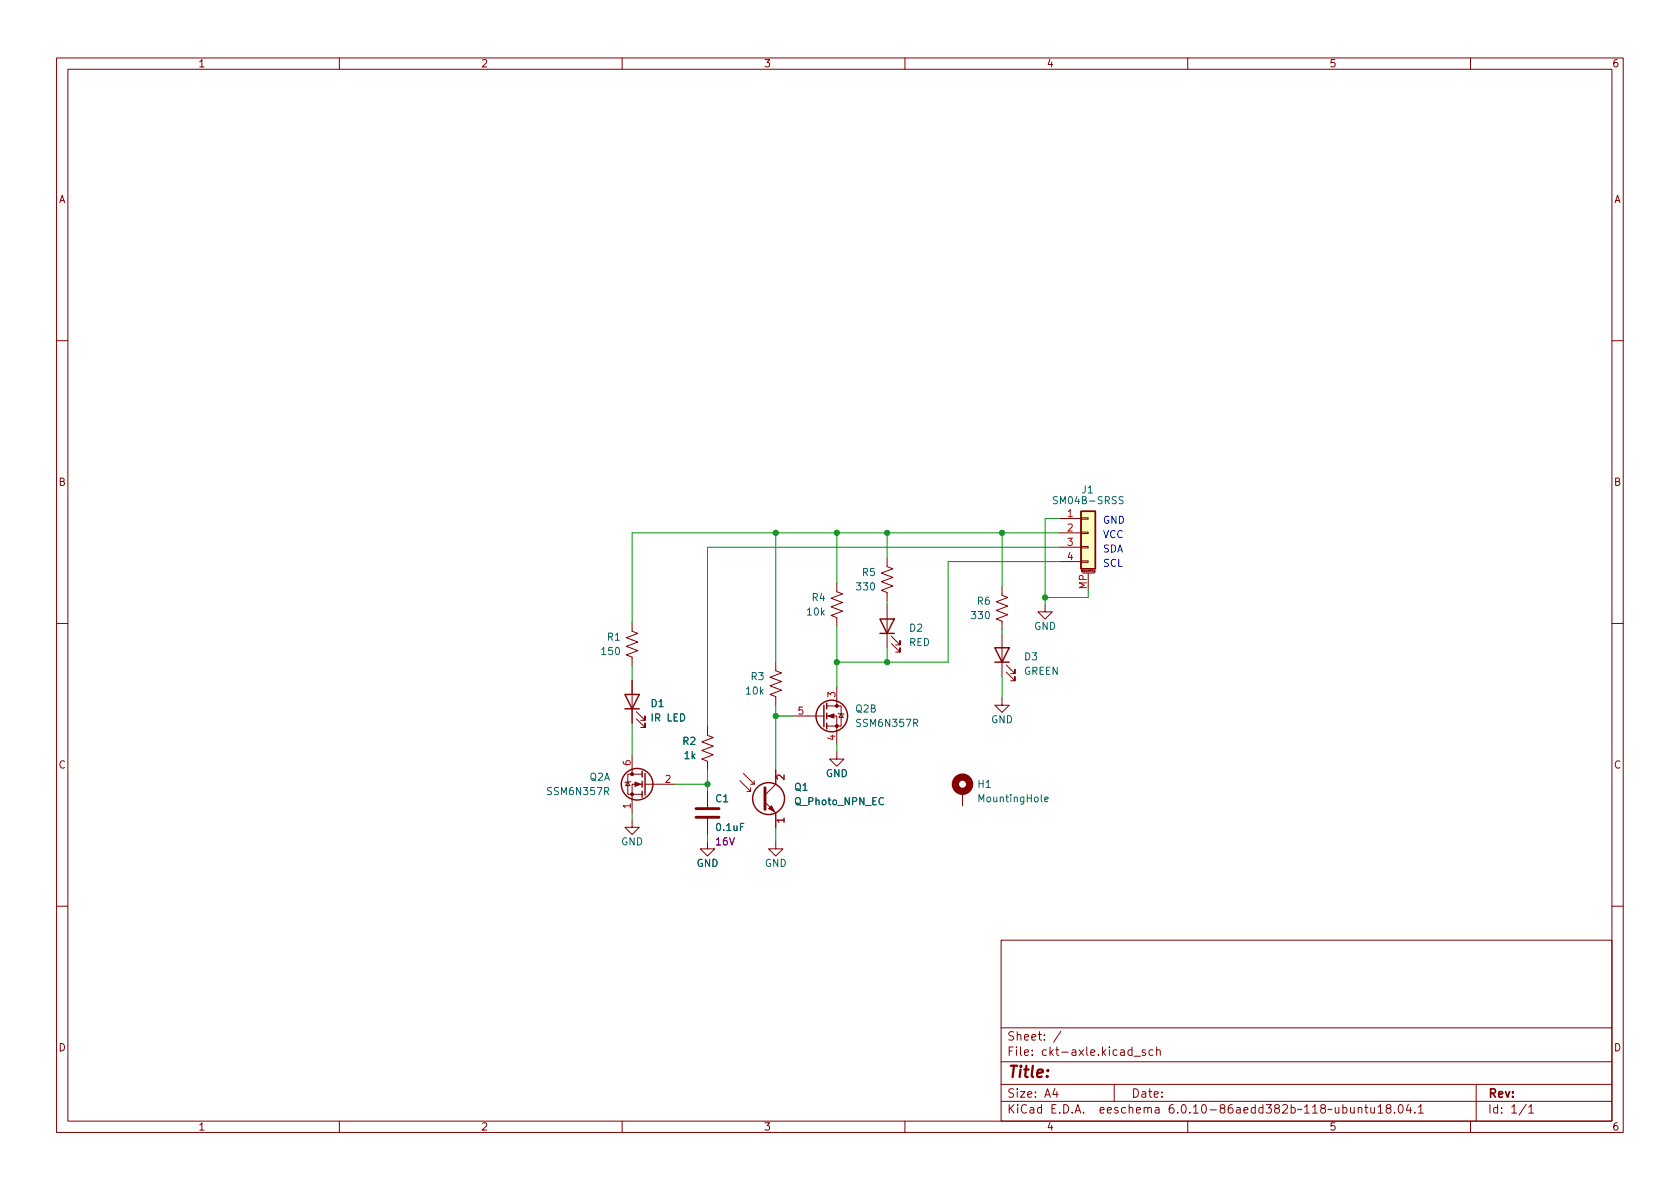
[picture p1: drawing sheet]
<svg xmlns="http://www.w3.org/2000/svg" width="297mm" height="210mm" viewBox="0 0 297 210" stroke-linecap="round" stroke-linejoin="round" font-family="sans-serif">
<g fill="none" stroke="#840000" stroke-width=".18">
<path d="M10 10.2h277v190.1h-277zM12 12.2h273v186.1h-273zM60 10.2v2M110 10.2v2M160 10.2v2M210 10.2v2M260 10.2v2M10 60.2h2M285 60.2h2M156.8 98.7v1.5l1.1 .4-2.1 .7 2.1 .8-2.1 .8 2.1 .7-2.1 .8 1 .4v1.5M187.3 91.7h3.8M187.3 94.2h3.8"/>
<path d="M187.3 96.8h3.8M187.3 99.3h3.8M191.1 99.2h1.3v.2h-1.3zM191.1 96.6h1.3v.3h-1.3zM191.1 94.1h1.3v.3h-1.3zM191.1 91.6h1.3v.2h-1.3zM10 110.2h2M111.8 110.1v1.5l1 .4-2.1 .8 2.1 .7-2.1 .8 2.1 .8-2.1 .7 1.1 .4v1.5M137.2 117.1v1.5l1 .4-2.1 .8 2.1 .7-2.1 .8 2.1 .7-2.1 .8 1.1 .4v1.5M148 103.1v1.5l1 .4-2.1 .8 2.1 .7-2.1 .8 2.1 .8-2.1 .7 1.1 .4v1.5M156.8 106.9v7.6M157.6 113.8l1.5 1.5v-.8v.8h-.7"/>
<path d="M157.6 112.5l1.5 1.5v-.7v.7h-.7M177.2 103.8v1.5l1 .4-2.1 .7 2.1 .8-2.1 .7 2.1 .8-2.1 .8 1.1 .3v1.6M177.2 112v7.6M177.9 118.9l1.6 1.5v-.8v.8h-.8M177.9 117.6l1.6 1.5v-.7v.7h-.8M184.8 106.9v1.3h-1.3l1.3 1.3 1.3-1.3h-1.3M191.4 101.3h2M192.4 101.3v3.1M193.6 100.9v.3h-.2M193.6 100.9l-.2 .1v.1h.2M285 110.2h2M111 138.3l.4 .6h-.8z"/>
<path d="M111.5 138.2l-.1 .1h-.8l-.1 .1M111.8 120.3v7.6M111.8 133.6v3.3M112.5 127.1l1.5 1.5v-.7v.7h-.7M112.5 125.9l1.5 1.5v-.8v.8h-.7M113.5 138.7h-1.7v5.1M113.5 136.9h-2.5v3.6h2.5M114 138.7h5.4M125.1 128.5v1.5l1 .4-2 .8 2 .7-2 .8 2 .8-2 .7 1 .4v1.5M125.1 139.9v2.8M130.8 138l1.9 1.9v-.6M131.4 136.8l1.9 1.9v-.7"/>
<path d="M132.1 139.9h.6M132.7 138.7h.6M137.2 136.1v2.6l-1.9 1.9M140.3 126.6h5.4M146.2 126.6h1.8v5.1M146.2 124.8h2.5v3.6h-2.5M148 133v1.2h-1.3l1.3 1.3 1.2-1.3h-1.2M148 121.5v3.3M148.2 126.1l.1 .1h.8l.1 .2M148.7 126.2l.4 .7h-.8zM170.2 139.9v2.6M177.2 123.4v1.3h-1.3l1.3 1.3 1.2-1.3h-1.2"/>
<path d="M111.8 145v1.3h-1.3l1.3 1.3 1.2-1.3h-1.2M125.1 148.8v1.3h-1.3l1.3 1.3 1.3-1.3h-1.3M125.1 144.8v2.8M135.3 141.9l1.9 1.9v2.5M137.2 148.8v1.3h-1.3l1.3 1.3 1.2-1.3h-1.2M10 160.2h2M177 166.3h108v32h-108zM285 160.2h2M60 198.3v2M110 198.3v2M160 198.3v2M177 194.8h108"/>
<path d="M177 191.8h108M177 187.8h108M177 181.8h108M186.5 192.5l-.4 1h1M186.9 193v1M187.6 182.4l-1.3 1.9M197 191.8v3M200.5 186.8h1.1M202.5 185.7l-.4-.1-.2 .2 .1 .3 .5 .1v.4h-.6M203.9 185.7l-.5-.1-.3 .3v.4l.2 .3h.6M204.5 185.8l.2-.2 .4 .1v.9M204.5 185.1v1.5"/>
<path d="M210 198.3v2M238.8 195.8l.1 1h.3l.2-.1M239.4 195.8v1M240.1 196l.3-.2 .3 .1 .1 .9M240.1 195.8v1M241.3 195.8h.6M241.5 195.3v1.3l.4 .2M242.4 195.8v1h.4l.2-.1M243 195.8v1M243.6 195.8l.5-.5v1.5M243.6 196.8h.9M245.4 196l-.3-.3v-.2l.3-.2 .4 .1 .1 .2v.2l-.7 .2-.1 .3v.2l.3 .3h.2l.3-.3v-.4l-.3-.1"/>
<path d="M246.6 196.7v.1M247.4 195.5l.2-.2a.81 .81 0 0 1 .6 .7 .81 .81 0 0 1-.3 .8h-.2a.81 .81 0 0 1-.3-1.3zM249 195.3l-.4 1h1M249.4 195.8v1M250.1 196.7v.1M250.8 195.8l.4-.5v1.5M250.8 196.8h.8M260 198.3v2M261 191.8v6.5M269.9 195.3l-1.3 1.9M270.3 195.8l.4-.5v1.5M270.3 196.8h.9"/>
</g>
<path d="M191.1 90.4h2.6v10.2h-2.6z" fill="#ffffc2" stroke="#ffffc2" stroke-width=".18"/>
<g fill="none" stroke="#840000" stroke-width=".25">
<path d="M191.1 90.4h2.6v10.2h-2.6zM155.6 109.5h2.5l-1.3 2.5zM155.6 112h2.5M175.9 114.5h2.5l-1.2 2.6zM175.9 117.1h2.5M110.5 122.8h2.5l-1.2 2.5zM110.5 125.3h2.5M113.5 136.4v1M113.5 138.2v1M113.5 139.9v1.1M114 136.8v3.8M145.7 124.7v3.8"/>
<path d="M146.2 124.3v1M146.2 126.1v1M146.2 127.9v1"/>
<circle cx="112.6" cy="138.7" r="2.79"/>
<circle cx="147.1" cy="126.6" r="2.79"/>
<circle cx="135.9" cy="141.2" r="2.82"/>
</g>
<path d="M198.6 87.9l-.5-.1-.3 .3 .2 .3 .5 .2v.4l-.2 .1-.5-.1M184.7 141.4l.6-.2v-.2l-.4-.1-.2 .2 .1 .6h.5" fill="none" stroke="#006464" stroke-width=".18"/>
<g fill="#840000" stroke="#840000" stroke-width=".18">
<path d="M112.3 138.3l1 .4-1 .4z"/>
<path d="M146.4 126.6l1-.4v.8z"/>
<path d="M135.9 143l.5-.5 .5 1z"/>
<circle cx="111.8" cy="140.5" r=".25"/>
<circle cx="111.8" cy="136.9" r=".25"/>
<circle cx="148" cy="128.4" r=".25"/>
<circle cx="148" cy="124.8" r=".25"/>
</g>
<path d="M135.3 139.3v3.8M123.1 144.5h4M123.1 143h4" fill="none" stroke="#840000" stroke-width=".51"/>
<circle cx="170.2" cy="138.7" r="1.27" fill="none" stroke="#840000" stroke-width="1.3"/>
<g fill="none" stroke="#009600" stroke-width=".18">
<path d="M137.2 94.2v22.9M148 94.2v8.9M156.8 94.2v4.5M177.2 94.2v9.6M187.3 94.2h-75.5v15.9M187.3 99.3h-19.7v17.8h-19.6M187.3 96.8h-62.2v31.7M187.3 91.7h-2.5v15.2M111.8 117.7v2.6M148 110.7v10.8M156.8 106.3v.6M156.8 114.5v2.6"/>
<path d="M177.2 111.4v.6M177.2 119.6v3.8M192.4 104.4v1.3h-7.6M111.8 127.9v5.7M119.4 138.7h5.7M125.1 136.1v3.8M137.2 124.7v11.4M137.2 126.6h3.1M148 131.7v1.3M111.8 143.8v1.2M125.1 147.6v1.2M137.2 146.3v2.5"/>
</g>
<g fill="#009600" stroke="#009600" stroke-width=".18">
<circle cx="148" cy="117.1" r=".46"/>
<circle cx="156.8" cy="117.1" r=".46"/>
<circle cx="184.8" cy="105.7" r=".46"/>
<circle cx="177.2" cy="94.2" r=".46"/>
<circle cx="156.8" cy="94.2" r=".46"/>
<circle cx="125.1" cy="138.7" r=".46"/>
<circle cx="148" cy="94.2" r=".46"/>
<circle cx="137.2" cy="94.2" r=".46"/>
<circle cx="137.2" cy="126.6" r=".46"/>
</g>
<text font-size="2.8" fill="#840000" x="178" y="190.6">Title:</text>
<g font-size="2.1" fill="#840000">
<text x="178" y="184">Sheet: /</text>
<text x="178" y="186.7">File: ckt-axle.kicad_sch</text>
<text x="178" y="196.9">KiCad E.D.A. eeschema 6.0.10-86aedd382b~118~ubuntu18.04.1</text>
<text x="178" y="194.1">Size: A4</text>
<text x="200" y="194.1">Date:</text>
<text x="263" y="194.1">Rev:</text>
<text x="263" y="196.9">Id: 1/1</text>
</g>
<g font-size="1.8" fill="#840000">
<text x="35" y="11.9">1</text>
<text x="85" y="11.9">2</text>
<text x="135" y="11.9">3</text>
<text x="185" y="11.9">4</text>
<text x="235" y="11.9">5</text>
<text x="285" y="11.9">6</text>
<text x="10.3" y="35.9">A</text>
<text x="285.3" y="35.9">A</text>
<text x="10.3" y="85.9">B</text>
<text x="285.3" y="85.9">B</text>
<text x="10.3" y="135.9">C</text>
<text x="285.3" y="135.9">C</text>
<text x="10.3" y="185.9">D</text>
<text x="285.3" y="185.9">D</text>
<text x="35" y="199.9">1</text>
<text x="85" y="199.9">2</text>
<text x="135" y="199.9">3</text>
<text x="185" y="199.9">4</text>
<text x="235" y="199.9">5</text>
<text x="285" y="199.9">6</text>
</g>
<g font-size="1.8" fill="#006464">
<text x="186.8" y="89.1">SM04B-SRSS</text>
<text x="191.3" y="87.2">J1</text>
<text x="152.5" y="101.8">R5</text>
<text x="143.6" y="106.3">R4</text>
<text x="151.6" y="104.4">330</text>
<text x="172.8" y="106.9">R6</text>
<text x="107.4" y="113.3">R1</text>
<text x="142.8" y="108.8">10k</text>
<text x="160.8" y="111.7">D2</text>
<text x="171.9" y="109.5">330</text>
<text x="182.8" y="111.4">GND</text>
<text x="106.5" y="115.8">150</text>
<text x="160.7" y="114.2">RED</text>
<text x="181" y="119.3">GREEN</text>
<text x="181.2" y="116.8">D3</text>
<text x="115.1" y="125">D1</text>
<text x="132" y="122.8">10k</text>
<text x="132.8" y="120.3">R3</text>
<text x="151.3" y="126">Q2B</text>
<text x="115.3" y="127.6">IR LED</text>
<text x="120.7" y="131.7">R2</text>
<text x="151.7" y="128.5">SSM6N357R</text>
<text x="175.2" y="127.9">GND</text>
<text x="121" y="134.2">1k</text>
<text x="146" y="137.4">GND</text>
<text x="97.1" y="140.6">SSM6N357R</text>
<text x="104.2" y="138">Q2A</text>
<text x="126.6" y="141.9">C1</text>
<text x="140.5" y="139.8">Q1</text>
<text x="140.7" y="142.4">Q_Photo_NPN_EC</text>
<text x="172.9" y="139.3">H1</text>
<text x="173.3" y="141.9">MountingHole</text>
<text x="109.8" y="149.5">GND</text>
<text x="126.8" y="146.9">0.1uF</text>
<text x="123.1" y="153.3">GND</text>
<text x="135.2" y="153.3">GND</text>
</g>
<g font-size="1.8" fill="#a90000">
<text x="188.7" y="91.4">1</text>
<text x="188.7" y="94">2</text>
<text x="188.7" y="96.5">3</text>
<text x="188.7" y="99.1">4</text>
<text x="192.2" y="104.2" transform="rotate(-90 192.2 104.2)">MP</text>
<text x="147.7" y="123.3" transform="rotate(-90 147.7 123.3)">3</text>
<text x="141.1" y="126.4">5</text>
<text x="147.7" y="130.9" transform="rotate(-90 147.7 130.9)">4</text>
<text x="111.5" y="135.4" transform="rotate(-90 111.5 135.4)">6</text>
<text x="138.7" y="137.9" transform="rotate(-90 138.7 137.9)">2</text>
<text x="111.5" y="143" transform="rotate(-90 111.5 143)">1</text>
<text x="117.6" y="138.4">2</text>
<text x="138.7" y="145.5" transform="rotate(-90 138.7 145.5)">1</text>
</g>
<g font-size="1.8" fill="#0000c2">
<text x="194.9" y="95.1">VCC</text>
<text x="194.9" y="92.6">GND</text>
<text x="194.9" y="100.2">SCL</text>
<text x="194.9" y="97.7">SDA</text>
</g>
<text font-size="1.8" fill="#840084" x="126.6" y="149.5">16V</text>
<text font-size=".5" fill="#840000" x="191.2" y="101.1">Mounting</text>
</svg>
